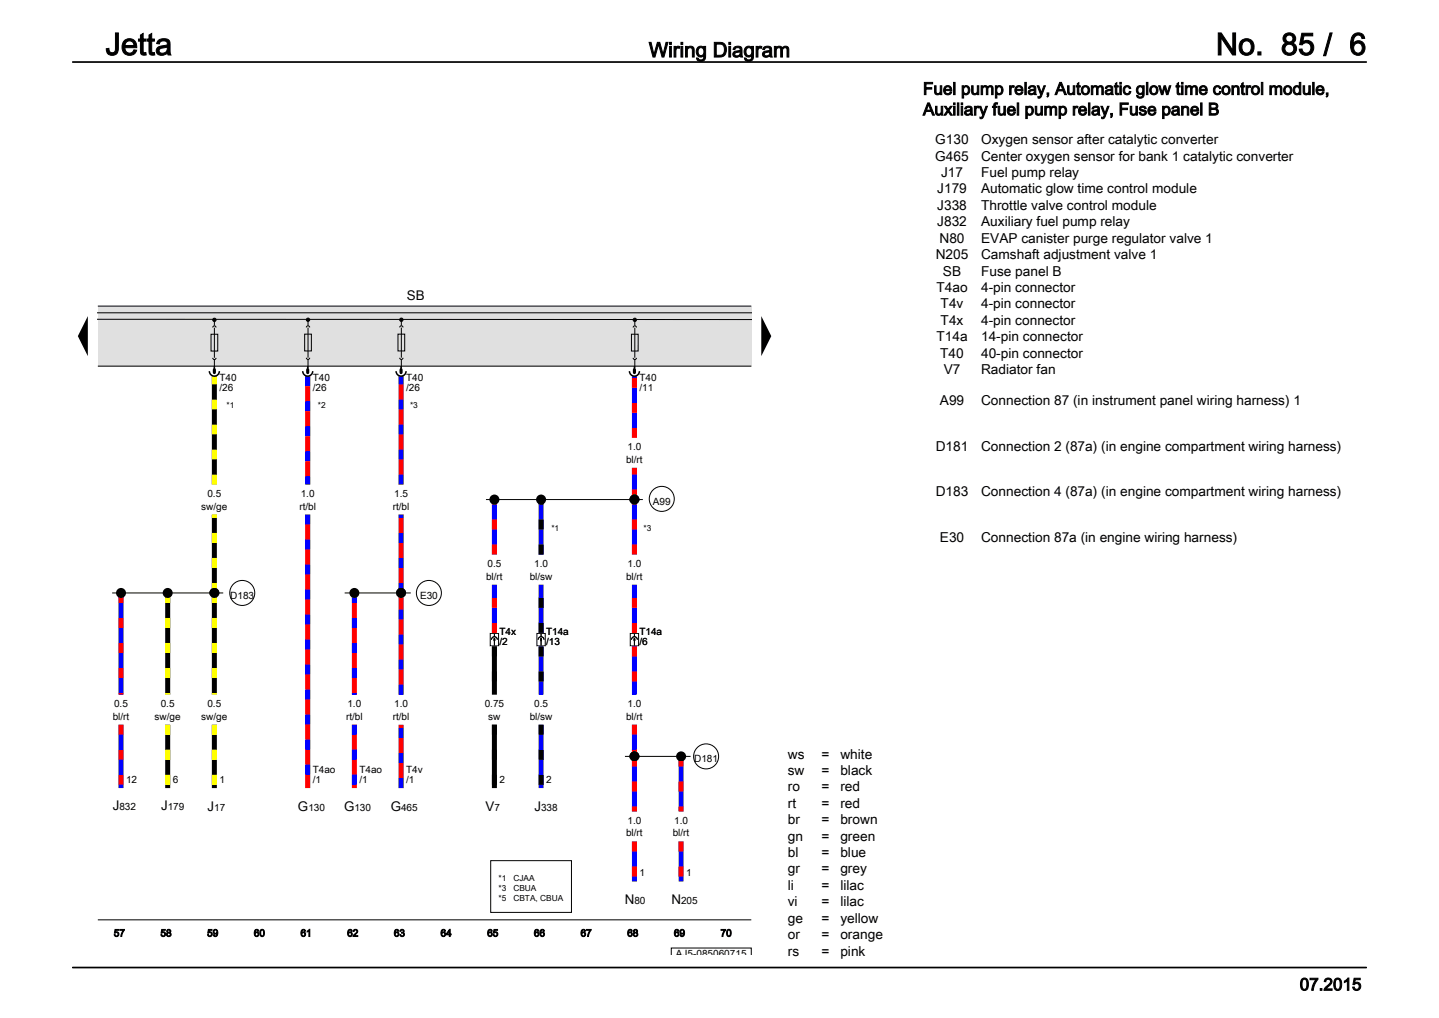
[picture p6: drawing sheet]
<svg xmlns="http://www.w3.org/2000/svg" width="297mm" height="210mm" viewBox="0 0 297 210" stroke-linecap="round" stroke-linejoin="round" font-family="sans-serif">
<path d="M20.2 189.8h134.9M138.5 197v-1.4h16.6v1.4" fill="none" stroke="#000" stroke-width=".21"/>
<path d="M20.2 63.1h134.9v12.4h-134.9z" fill="#e0e0e0"/>
<g fill="none" stroke="#000" stroke-width=".21">
<path d="M20.1 65.9h135M20.1 64.5h135M20.2 63.1h134.9M20.2 75.5h134.9M43.6 68.9h1.3v3.5h-1.3zM43.9 67.6a.34 .34 0 0 1 .3-.4 .34 .34 0 0 1 .4 .4M43.9 73.8a.34 .34 0 0 0 .3 .4 .34 .34 0 0 0 .4-.4M44.2 66.3v.9M44.2 74.2v1.8M44.2 67.6v6.2M62.9 68.9h1.4v3.5h-1.4zM63.2 67.5a.34 .34 0 0 1 .4-.3 .34 .34 0 0 1 .3 .3"/>
<path d="M63.2 73.8a.34 .34 0 0 0 .4 .4 .34 .34 0 0 0 .3-.4M63.6 66.3v.8M63.6 74.2v1.7M63.6 67.6v6.2M82.1 68.9h1.4v3.5h-1.4zM82.5 67.5a.34 .34 0 0 1 .3-.3 .34 .34 0 0 1 .4 .3M82.5 73.8a.34 .34 0 0 0 .3 .4 .34 .34 0 0 0 .4-.4M82.8 66.3v.8M82.8 74.2v1.7M82.8 67.6v6.2M130.3 68.9h1.4v3.5h-1.4zM130.7 67.6a.34 .34 0 0 1 .3-.4 .34 .34 0 0 1 .4 .4"/>
<path d="M130.7 73.8a.34 .34 0 0 0 .3 .4 .34 .34 0 0 0 .4-.4M131 66.3v.9M131 74.2v1.8M131 67.6v6.2M100.3 103.1h32.4zM23.1 122.3h23zM71.1 122.3h13.7zM101.2 130.7h1.7v2.5h-1.7zM101.4 132a.6 .6 0 0 1 .6-.7 .6 .6 0 0 1 .6 .7M102 130.7v.6M102 132.3v.9M110.8 130.7h1.7v2.5h-1.7z"/>
<path d="M111.1 132a.6 .6 0 0 1 .6-.7 .6 .6 0 0 1 .6 .7M111.7 130.7v.6M111.7 132.3v.9M130.1 130.7h1.7v2.5h-1.7zM130.3 132a.6 .6 0 0 1 .6-.7 .6 .6 0 0 1 .6 .7M130.9 130.7v.6M130.9 132.3v.9M129 156h13.5zM101.3 177.5h16.6v10.7h-16.6z"/>
<circle cx="44.2" cy="66" r=".34"/>
<circle cx="63.6" cy="66" r=".34"/>
<circle cx="82.8" cy="66" r=".34"/>
<circle cx="131" cy="66" r=".34"/>
<circle cx="136.6" cy="102.9" r="2.58"/>
<circle cx="50" cy="122.3" r="2.58"/>
<circle cx="88.5" cy="122.3" r="2.58"/>
<circle cx="145.7" cy="156" r="2.58"/>
</g>
<g fill="#000">
<path d="M18.1 65.2v8.3l-2-4.2zM157.1 65.2l2.1 4.1-2.1 4.2z"/>
<circle cx="44.2" cy="66" r=".34"/>
<circle cx="63.6" cy="66" r=".34"/>
<circle cx="82.8" cy="66" r=".34"/>
<circle cx="131" cy="66" r=".34"/>
<circle cx="102" cy="103.1" r="1.03"/>
<circle cx="111.7" cy="103.1" r="1.03"/>
<circle cx="130.9" cy="103.1" r="1.03"/>
<circle cx="25" cy="122.3" r="1.03"/>
<circle cx="34.6" cy="122.3" r="1.03"/>
<circle cx="44.2" cy="122.3" r="1.03"/>
<circle cx="73.1" cy="122.3" r="1.03"/>
<circle cx="82.8" cy="122.3" r="1.03"/>
<circle cx="130.9" cy="156" r="1.03"/>
<circle cx="140.6" cy="156" r="1.03"/>
</g>
<g fill="none" stroke="#fff" stroke-width="1.9" stroke-linecap="butt">
<path d="M44.2 77.6v22.4M63.5 77.6v22.4M82.8 77.6v22.4M130.9 77.6v12.7M130.9 96.5v17.9M44.2 106.1v37.2M63.5 106.1v56.5M82.8 106.1v37.2M102 103.1v11.3M111.7 103.1v11.3M25 122.3v21M34.6 122.3v21"/>
<path d="M73.1 122.3v21M102 133.3v10M102 120.6v10M111.7 120.6v10M111.7 133.3v10M130.9 120.6v10M130.9 133.3v10M25 149.5v13.1M34.6 149.5v13.1M44.2 149.5v13.1M73.1 149.5v13.1M82.8 149.5v13.1"/>
<path d="M102 149.5v13.1M111.7 149.5v13.1M130.9 149.5v17.9M140.6 156v11.4M130.9 173.6v8.2M140.6 173.6v8.2"/>
</g>
<g fill="none" stroke="#00f" stroke-width="1" stroke-linecap="butt">
<path d="M130.9 77.6v12.7M130.9 96.5v17.9M102 103.1v11.3M111.7 103.1v11.3M25 122.3v21M102 120.6v10M111.7 120.6v10M111.7 133.3v10M130.9 120.6v10M130.9 133.3v10M25 149.5v13.1M111.7 149.5v13.1"/>
<path d="M130.9 149.5v17.9M140.6 156v11.4M130.9 173.6v8.2M140.6 173.6v8.2"/>
</g>
<g fill="none" stroke="#f00" stroke-width="1" stroke-dasharray="2.1 3.1" stroke-linecap="butt">
<path d="M130.9 90.3v-12.7M102 114.4v-11.3M130.9 114.4v-11.3M130.9 103.1v-6.6M25 122.3v21M102 130.6v-10M130.9 130.6v-10M130.9 133.3v10M25 149.5v13.1M130.9 149.5v6.5M130.9 156v11.4M140.6 156v11.4"/>
<path d="M130.9 173.6v8.2M140.6 173.6v8.2"/>
</g>
<path d="M43.2 76.6a1.03 1.03 0 0 0 1 1 1.03 1.03 0 0 0 1.1-1M44.2 75.5v1.1M62.5 76.6a1.03 1.03 0 0 0 1 1 1.03 1.03 0 0 0 1-1M63.5 75.5v1.1M81.7 76.6a1.03 1.03 0 0 0 1.1 1 1.03 1.03 0 0 0 1-1M82.8 75.5v1.1M129.9 76.6a1.03 1.03 0 0 0 1 1 1.03 1.03 0 0 0 1.1-1M130.9 75.5v1.1" fill="none" stroke="#000" stroke-width=".31"/>
<path d="M44.2 76.3v.6M63.5 76.3v.6M82.8 76.3v.6M130.9 76.3v.6" fill="none" stroke="#000" stroke-width=".64"/>
<path d="M44.2 77.6v22.4M44.2 106.1v37.2M34.6 122.3v21M102 133.3v10M34.6 149.5v13.1M44.2 149.5v13.1M102 149.5v13.1" fill="none" stroke="#000" stroke-width="1" stroke-linecap="butt"/>
<path d="M44.2 100v-22.4M34.6 122.3v21M44.2 122.3v-16.2M44.2 122.3v21M34.6 149.5v13.1M44.2 149.5v13.1" fill="none" stroke="#ff0" stroke-width="1" stroke-dasharray="2.1 3.1" stroke-linecap="butt"/>
<path d="M63.5 77.6v22.4M82.8 77.6v22.4M63.5 106.1v56.5M82.8 106.1v37.2M73.1 122.3v21M73.1 149.5v13.1M82.8 149.5v13.1" fill="none" stroke="#f00" stroke-width="1" stroke-linecap="butt"/>
<path d="M63.5 77.6v22.4M82.8 100v-22.4M63.5 106.1v56.5M73.1 122.3v21M82.8 122.3v-16.2M73.1 149.5v13.1M82.8 143.3v-21M82.8 162.6v-13.1" fill="none" stroke="#00f" stroke-width="1" stroke-dasharray="2.1 3.1" stroke-linecap="butt"/>
<path d="M102 131.8v.3M111.7 131.8v.3M130.9 131.8v.3" fill="none" stroke="#000" stroke-width=".37"/>
<path d="M111.7 114.4v-11.3M102 133.3v10M111.7 130.6v-10M111.7 133.3v10M102 149.5v13.1M111.7 149.5v13.1" fill="none" stroke="#000" stroke-width="1" stroke-dasharray="2.1 3.1" stroke-linecap="butt"/>
<path d="M15 12.8h267M15 199.6h267" fill="none" stroke="#000" stroke-width=".35"/>
<g font-size="6.3">
<text x="21.8" y="11.3">Jetta</text>
<text x="250.9" y="11.3">No. 85 / 6</text>
</g>
<text font-size="4.2" x="133.9" y="11.8">Wiring Diagram</text>
<g font-size="3.5">
<text x="190.5" y="19.5">Fuel pump relay, Automatic glow time control module,</text>
<text x="190.5" y="23.8">Auxiliary fuel pump relay, Fuse panel B</text>
<text x="268.2" y="204.3">07.2015</text>
</g>
<g font-size="2.8">
<text x="193" y="29.8">G130</text>
<text x="202.5" y="29.8">Oxygen sensor after catalytic converter</text>
<text x="193" y="33.1">G465</text>
<text x="202.5" y="33.1">Center oxygen sensor for bank 1 catalytic converter</text>
<text x="193.4" y="39.9">J179</text>
<text x="194.2" y="36.5">J17</text>
<text x="202.5" y="36.5">Fuel pump relay</text>
<text x="202.5" y="39.9">Automatic glow time control module</text>
<text x="193.4" y="43.3">J338</text>
<text x="193.4" y="46.7">J832</text>
<text x="202.5" y="43.3">Throttle valve control module</text>
<text x="202.5" y="46.7">Auxiliary fuel pump relay</text>
<text x="193.1" y="53.5">N205</text>
<text x="193.9" y="50.1">N80</text>
<text x="202.5" y="50.1">EVAP canister purge regulator valve 1</text>
<text x="202.5" y="53.5">Camshaft adjustment valve 1</text>
<text x="194.6" y="56.8">SB</text>
<text x="202.5" y="56.8">Fuse panel B</text>
<text x="84" y="61.9">SB</text>
<text x="193.3" y="60.2">T4ao</text>
<text x="194.1" y="63.6">T4v</text>
<text x="202.5" y="60.2">4-pin connector</text>
<text x="202.5" y="63.6">4-pin connector</text>
<text x="193.3" y="70.4">T14a</text>
<text x="194.1" y="67">T4x</text>
<text x="202.5" y="67">4-pin connector</text>
<text x="202.5" y="70.4">14-pin connector</text>
<text x="194.1" y="73.8">T40</text>
<text x="194.8" y="77.2">V7</text>
<text x="202.5" y="73.8">40-pin connector</text>
<text x="202.5" y="77.2">Radiator fan</text>
<text x="194" y="83.6">A99</text>
<text x="202.5" y="83.6">Connection 87 (in instrument panel wiring harness) 1</text>
<text x="193.1" y="92.9">D181</text>
<text x="202.5" y="92.9">Connection 2 (87a) (in engine compartment wiring harness)</text>
<text x="193.1" y="102.3">D183</text>
<text x="202.5" y="102.3">Connection 4 (87a) (in engine compartment wiring harness)</text>
<text x="194" y="111.7">E30</text>
<text x="202.5" y="111.7">Connection 87a (in engine wiring harness)</text>
<text x="162.6" y="156.5">ws</text>
<text x="162.6" y="159.9">sw</text>
<text x="169.5" y="156.5">=</text>
<text x="169.5" y="159.9">=</text>
<text x="173.4" y="156.5">white</text>
<text x="173.4" y="159.9">black</text>
<text x="23.3" y="167.1">J</text>
<text x="33.2" y="167.1">J</text>
<text x="42.8" y="167.3">J</text>
<text x="61.5" y="167.2">G</text>
<text x="71" y="167.2">G</text>
<text x="80.6" y="167.2">G</text>
<text x="100.2" y="167.2">V</text>
<text x="110.3" y="167.2">J</text>
<text x="162.6" y="163.3">ro</text>
<text x="162.6" y="166.6">rt</text>
<text x="169.5" y="163.3">=</text>
<text x="169.5" y="166.6">=</text>
<text x="173.4" y="163.3">red</text>
<text x="173.4" y="166.6">red</text>
<text x="162.6" y="170">br</text>
<text x="162.6" y="173.4">gn</text>
<text x="169.5" y="170">=</text>
<text x="169.5" y="173.4">=</text>
<text x="173.4" y="170">brown</text>
<text x="173.4" y="173.4">green</text>
<text x="162.6" y="176.8">bl</text>
<text x="169.5" y="176.8">=</text>
<text x="173.4" y="176.8">blue</text>
<text x="162.6" y="180.2">gr</text>
<text x="162.6" y="183.6">li</text>
<text x="169.5" y="180.2">=</text>
<text x="169.5" y="183.6">=</text>
<text x="173.4" y="180.2">grey</text>
<text x="173.4" y="183.6">lilac</text>
<text x="129" y="186.5">N</text>
<text x="138.6" y="186.5">N</text>
<text x="162.6" y="187">vi</text>
<text x="162.6" y="190.3">ge</text>
<text x="169.5" y="187">=</text>
<text x="169.5" y="190.3">=</text>
<text x="173.4" y="187">lilac</text>
<text x="173.4" y="190.3">yellow</text>
<text x="162.6" y="193.7">or</text>
<text x="162.6" y="197.1">rs</text>
<text x="169.5" y="193.7">=</text>
<text x="169.5" y="197.1">=</text>
<text x="173.4" y="193.7">orange</text>
<text x="173.4" y="197.1">pink</text>
</g>
<g font-size="2.1">
<text x="45.3" y="78.6">T40</text>
<text x="45.3" y="80.7">/26</text>
<text x="64.5" y="78.6">T40</text>
<text x="64.5" y="80.7">/26</text>
<text x="83.8" y="78.6">T40</text>
<text x="83.8" y="80.7">/26</text>
<text x="132" y="78.6">T40</text>
<text x="132" y="80.7">/11</text>
<text x="129.2" y="95.5">bl/rt</text>
<text x="129.5" y="92.9">1.0</text>
<text x="41.5" y="105.1">sw/ge</text>
<text x="42.8" y="102.5">0.5</text>
<text x="61.8" y="105.1">rt/bl</text>
<text x="62.1" y="102.5">1.0</text>
<text x="81.1" y="105.1">rt/bl</text>
<text x="81.3" y="102.5">1.5</text>
<text x="134.7" y="104.1">A99</text>
<text x="100.3" y="119.6">bl/rt</text>
<text x="100.6" y="117">0.5</text>
<text x="109.3" y="119.6">bl/sw</text>
<text x="110.2" y="117">1.0</text>
<text x="129.2" y="119.6">bl/rt</text>
<text x="129.5" y="117">1.0</text>
<text x="47.5" y="123.5">D183</text>
<text x="86.7" y="123.5">E30</text>
<text x="103.1" y="130.9">T4x</text>
<text x="112.7" y="130.9">T14a</text>
<text x="132" y="130.9">T14a</text>
<text x="103.1" y="133">/2</text>
<text x="112.7" y="133">/13</text>
<text x="132" y="133">/6</text>
<text x="23.3" y="148.5">bl/rt</text>
<text x="23.5" y="145.9">0.5</text>
<text x="31.9" y="148.5">sw/ge</text>
<text x="33.2" y="145.9">0.5</text>
<text x="41.5" y="148.5">sw/ge</text>
<text x="42.8" y="145.9">0.5</text>
<text x="71.4" y="148.5">rt/bl</text>
<text x="71.7" y="145.9">1.0</text>
<text x="81.1" y="148.5">rt/bl</text>
<text x="81.3" y="145.9">1.0</text>
<text x="100" y="145.9">0.75</text>
<text x="100.8" y="148.5">sw</text>
<text x="109.3" y="148.5">bl/sw</text>
<text x="110.2" y="145.9">0.5</text>
<text x="129.2" y="148.5">bl/rt</text>
<text x="129.5" y="145.9">1.0</text>
<text x="26" y="161.5">12</text>
<text x="35.6" y="161.5">6</text>
<text x="45.3" y="161.5">1</text>
<text x="64.5" y="159.5">T4ao</text>
<text x="64.5" y="161.5">/1</text>
<text x="74.2" y="159.5">T4ao</text>
<text x="74.2" y="161.5">/1</text>
<text x="83.8" y="159.5">T4v</text>
<text x="83.8" y="161.5">/1</text>
<text x="103.1" y="161.5">2</text>
<text x="112.7" y="161.5">2</text>
<text x="143.3" y="157.2">D181</text>
<text x="24.6" y="167.1">832</text>
<text x="34.6" y="167.1">179</text>
<text x="44.2" y="167.3">17</text>
<text x="63.6" y="167.2">130</text>
<text x="73.1" y="167.2">130</text>
<text x="82.8" y="167.2">465</text>
<text x="102" y="167.2">7</text>
<text x="111.7" y="167.2">338</text>
<text x="129.2" y="172.5">bl/rt</text>
<text x="129.5" y="170">1.0</text>
<text x="138.9" y="172.5">bl/rt</text>
<text x="139.1" y="170">1.0</text>
<text x="132" y="180.8">1</text>
<text x="141.6" y="180.8">1</text>
<text x="130.9" y="186.5">80</text>
<text x="140.6" y="186.5">205</text>
<text x="23.5" y="193.2">57</text>
<text x="33.1" y="193.2">58</text>
<text x="42.8" y="193.2">59</text>
<text x="52.4" y="193.2">60</text>
<text x="62" y="193.2">61</text>
<text x="71.7" y="193.2">62</text>
<text x="81.3" y="193.2">63</text>
<text x="90.9" y="193.2">64</text>
<text x="100.6" y="193.2">65</text>
<text x="110.2" y="193.2">66</text>
<text x="119.8" y="193.2">67</text>
<text x="129.5" y="193.2">68</text>
<text x="139.1" y="193.2">69</text>
<text x="139.5" y="197.3">AJ5-085060715</text>
<text x="148.7" y="193.2">70</text>
</g>
<g font-size="1.7">
<text x="46.8" y="84.2">*1</text>
<text x="65.6" y="84.2">*2</text>
<text x="84.6" y="84.2">*3</text>
<text x="113.8" y="109.6">*1</text>
<text x="132.8" y="109.6">*3</text>
<text x="102.9" y="183.9">*3</text>
<text x="102.9" y="181.7">*1</text>
<text x="102.9" y="185.9">*5</text>
<text x="106" y="183.9">CBUA</text>
<text x="106" y="181.7">CJAA</text>
<text x="106" y="185.9">CBTA, CBUA</text>
</g>
</svg>
